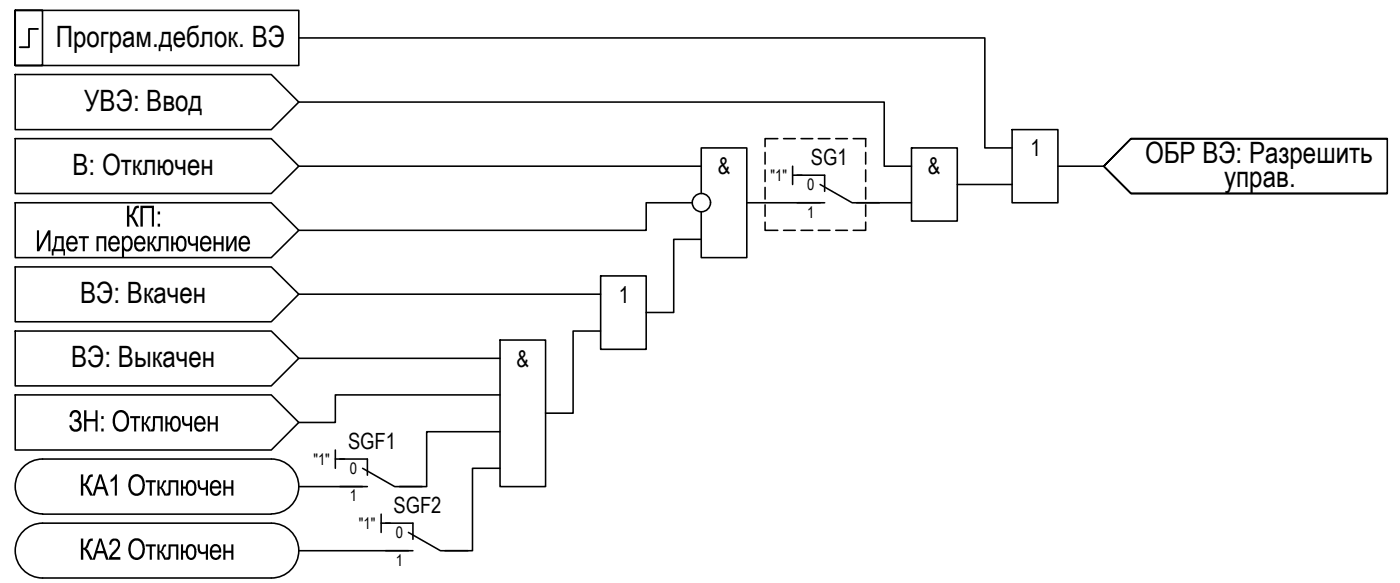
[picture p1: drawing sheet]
<svg xmlns="http://www.w3.org/2000/svg" width="224mm" height="93mm" viewBox="0 0 224 93" stroke-linecap="round" stroke-linejoin="round" font-family="sans-serif">
<!-- layer: 0 -->
<g fill="none" stroke="#000" stroke-width=".25">
<path d="M2.4 1.7v8.8h4.4v-8.8h-4.4h45.4v8.8h-45.4zM2.4 11.9h41l4.4 4.4-4.4 4.4h-41zM47.8 6.1h109.7v17.5h4.3M47.8 16.3h93.6v10.3h4.3M2.4 22.1h41l4.4 4.5-4.4 4.3h-41zM2.4 32.4h41l4.4 4.4-4.4 4.4h-41zM47.8 26.6h64.3M110.6 32.4h-7.3v4.4h-55.5M112.1 30.9v-7.3h7.3v17.6h-7.3v-7.4M112.1 38.2h-4.4v11.7h-4.4M119.4 32.4h11.7M122.3 35.5v1.3h2.1"/>
<path d="M122.3 24.3v1.9M122.3 27.1v1.9M122.3 29.9v1.9M122.3 32.7v1.9M124.4 22.1h-2.1v1.3M125.3 36.8h1.8M125.3 22.1h1.8M126.7 26.6v2.9M126.7 28h1.5M128.1 36.8h1.8M128.1 22.1h1.8M130.8 36.8h1.9"/>
<path d="M130.8 22.1h1.9M133.6 36.8h1.9M133.6 22.1h1.9M136.4 22.1h2v1.3M137 32.4h8.7M138.4 35.5v1.3h-2M138.4 24.3v1.9M138.4 27.1v1.9M138.4 29.9v1.9M138.4 32.7v1.9M145.7 23.6h7.4v11.7h-7.4zM153.1 29.5h8.7"/>
<path d="M161.8 20.7h7.3v11.7h-7.3zM169.1 26.6h7.4M221.8 22.1h-41l-4.3 4.5 4.3 4.3h41v-8.8h-41l-4.3 4.5 4.3 4.3h41M2.4 52.9h41l4.4 4.3-4.4 4.4h-41zM2.4 42.6h41l4.4 4.4-4.4 4.4h-41zM47.8 47h48.2M47.8 57.2h32.1M79.9 54.3h7.3v23.4h-7.3zM96 44.1h7.3v11.7h-7.3zM96 52.9h-4.4v13.1h-4.4M2.4 63.1h41l4.4 4.4-4.4 4.4h-41zM6.8 73.3h36.6"/>
<path d="M6.8 73.3a4.4 4.4 0 0 0-4.4 4.4 4.4 4.4 0 0 0 4.4 4.4M43.4 73.3a4.4 4.4 0 0 1 4.4 4.4 4.4 4.4 0 0 1-4.4 4.4M47.8 77.7h10.2M53.6 71.9v2.9M53.6 73.3h1.5M79.9 63.1h-26.3v4.4h-5.8M79.9 69h-11.7v8.7h-4.3M79.9 74.8h-4.4v13.2h-4.4M6.8 83.6h36.6M6.8 82.1h36.6M6.8 92.3h36.6M6.8 83.6a4.4 4.4 0 0 0-4.4 4.4 4.4 4.4 0 0 0 4.4 4.3"/>
<path d="M43.4 83.6a4.4 4.4 0 0 1 4.4 4.4 4.4 4.4 0 0 1-4.4 4.3M47.8 88h17.5M60.9 82.1v3M60.9 83.6h1.5"/>
<circle cx="112.1" cy="32.4" r="1.46"/>
</g>
<path d="M127.4 28h4.4v2.6M127.4 32.4h4.4M131.1 29.5l5.1 2.9h4.4M54.3 73.3h4.4v2.6M54.3 77.7h4.4M58 74.8l5.1 2.9h4.4M61.7 83.6h4.3v2.6M61.7 88h4.3M65.3 85.1l5.1 2.9h4.4" fill="none" stroke="#000" stroke-width=".25"/>
<!-- layer: 0 -->
<g fill="#000">
<path d="M25.4 37.7h1.5v2.4h-.3v-2h-.9v1.4a.54 .54 0 0 1-.1 .5 .54 .54 0 0 1-.6 .1v-.3h.3l.1-.3zM30 37.7h.4v.6a.57 .57 0 0 0 .2 .6 .57 .57 0 0 0 .7-.1v-1.1h.3v2.4h-.3v-.9l-.4 .1a.73 .73 0 0 1-.9-.9zM34.1 37.7h.4v1h.9v-1h.4v2.4h-.4v-1h-.9v1h-.4zM36.2 37.7h.3v1.8l1-1.8h.3v2.4h-.3v-1.8l-.9 1.8h-.4zM29.1 66.5h.3v.6a.55 .55 0 0 0 .3 .6 .55 .55 0 0 0 .7-.1v-1.1h.3v2.4h-.3v-.9h-.4a.78 .78 0 0 1-.9-.9zM31.6 76.7h.3v.6a.57 .57 0 0 0 .3 .6 .57 .57 0 0 0 .7-.1v-1.1h.4v2.5h-.4v-1l-.5 .1a.76 .76 0 0 1-.8-.9zM33.2 66.5h.3v1h1v-1h.3v2.4h-.3v-1.1h-1v1.1h-.3zM35.7 76.7h.3v1h1v-1h.3v2.5h-.3v-1.1h-1v1.1h-.3zM31.6 87h.3v.6a.58 .58 0 0 0 .4 .6 .58 .58 0 0 0 .6-.1v-1.1h.4v2.4h-.4v-1l-.7 .1a.83 .83 0 0 1-.6-.9zM35.7 87h.3v1h1v-1h.3v2.4h-.3v-1.1h-1v1.1h-.3z"/>
<path d="M27.4 37.7h.3v1h.4l.1-.6 .5-.4h.5l.4 .3 .2 .5v1l-.4 .6-.4 .1a.95 .95 0 0 1-.9-1.1h-.4v1h-.3zM28.7 38.1l-.2 .4v.7a.5 .5 0 0 0 .2 .6 .5 .5 0 0 0 .7-.2l.1-.3-.1-.8a.47 .47 0 0 0-.2-.4 .47 .47 0 0 0-.5 0z"/>
<path d="M32.3 37.9l.4-.3 .5 .1 .3 .2 .3 .7v.4h-1.5l.1 .3a.55 .55 0 0 0 .5 .5 .55 .55 0 0 0 .6-.4h.3l-.1 .2a.92 .92 0 0 1-1.2 .5 .92 .92 0 0 1-.5-1.1v-.6zM32.5 38.2l-.2 .5h1.2l-.1-.1a.52 .52 0 0 0-.3-.6 .52 .52 0 0 0-.6 .2z"/>
<path d="M38.4 37.9l.5-.3 .4 .1 .5 .3 .2 .7v.3h-1.5v.3a.55 .55 0 0 0 .5 .5 .55 .55 0 0 0 .6-.4h.4l-.4 .7-.8 .1-.3-.2-.3-.5-.1-.4 .1-.6zM38.6 38.2l-.1 .5h1.1v-.1a.53 .53 0 0 0-.3-.6 .53 .53 0 0 0-.7 .2z"/>
<path d="M31.4 66.6l.4-.2 .6 .1 .3 .4 .2 .5v.4h-1.5l.1 .5a.54 .54 0 0 0 .6 .3 .54 .54 0 0 0 .4-.5l.4 .1-.4 .6-.8 .2-.4-.2-.2-.6v-.9zM31.7 66.9l-.3 .3v.3h1.1v-.1a.54 .54 0 0 0-.2-.5 .54 .54 0 0 0-.6 0z"/>
<path d="M33.9 76.9l.4-.2h.5l.4 .3 .2 .5v.5h-1.5l.1 .5a.54 .54 0 0 0 .6 .4 .54 .54 0 0 0 .4-.5l.4 .1-.2 .4-.4 .3h-.5l-.5-.3-.3-.6v-.7zM34 77.3l-.1 .4h1.1v-.1a.53 .53 0 0 0-.4-.6 .53 .53 0 0 0-.6 .3z"/>
<path d="M33.9 87.1l.3-.2h.5l.5 .4 .2 .5v.5h-1.5v.4l.2 .2a.53 .53 0 0 0 .6 .2 .53 .53 0 0 0 .3-.5l.4 .1-.2 .4-.3 .3-.5 .1-.6-.4-.3-.6v-.7zM34.1 87.4l-.2 .5h1.1v-.2a.52 .52 0 0 0-.3-.4 .52 .52 0 0 0-.6 .1z"/>
</g>
<path d="M6.1 4.6h-1.5v2.9h-1.4" fill="none" stroke="#000" stroke-width=".3"/>
<g font-size="4.7">
<text x="8.9" y="7.5">Програм.деблок. ВЭ</text>
<text x="13.5" y="17.7">УВЭ: Ввод</text>
<text x="11.6" y="28">В: Отключен</text>
<text x="183.1" y="26">ОБР ВЭ: Разрешить</text>
<text x="195.7" y="29.9">управ.</text>
<text x="5.6" y="40.1">Идет переключение</text>
<text x="20" y="36.2">КП :</text>
<text x="12.8" y="48.4">ВЭ: Вкачен</text>
<text x="11.4" y="58.7">ВЭ: Выкачен</text>
<text x="10.9" y="68.9">ЗН : Отключен</text>
<text x="12.6" y="79.2">КА 1 Отключен</text>
<text x="12.6" y="89.4">КА 2 Отключен</text>
</g>
<g font-size="3.7">
<text x="114.7" y="27.9">&amp;</text>
<text x="148.4" y="27.9">&amp;</text>
<text x="164.8" y="24.9">1</text>
<text x="99" y="48.4">1</text>
<text x="82.6" y="58.6">&amp;</text>
</g>
<g font-size="3.6">
<text x="129.6" y="26.3">SG1</text>
<text x="55.6" y="71.7">SGF1</text>
<text x="62.9" y="81.9">SGF2</text>
</g>
<g font-size="2.6">
<text x="123.2" y="28.9">&quot;1&quot;</text>
<text x="129.1" y="30.4">0</text>
<text x="129.1" y="34.8">1</text>
<text x="50.1" y="74.3">&quot;1&quot;</text>
<text x="55.9" y="75.7">0</text>
<text x="55.9" y="80.1">1</text>
<text x="57.4" y="84.5">&quot;1&quot;</text>
<text x="63.3" y="85.9">0</text>
<text x="63.3" y="90.3">1</text>
</g>
</svg>
